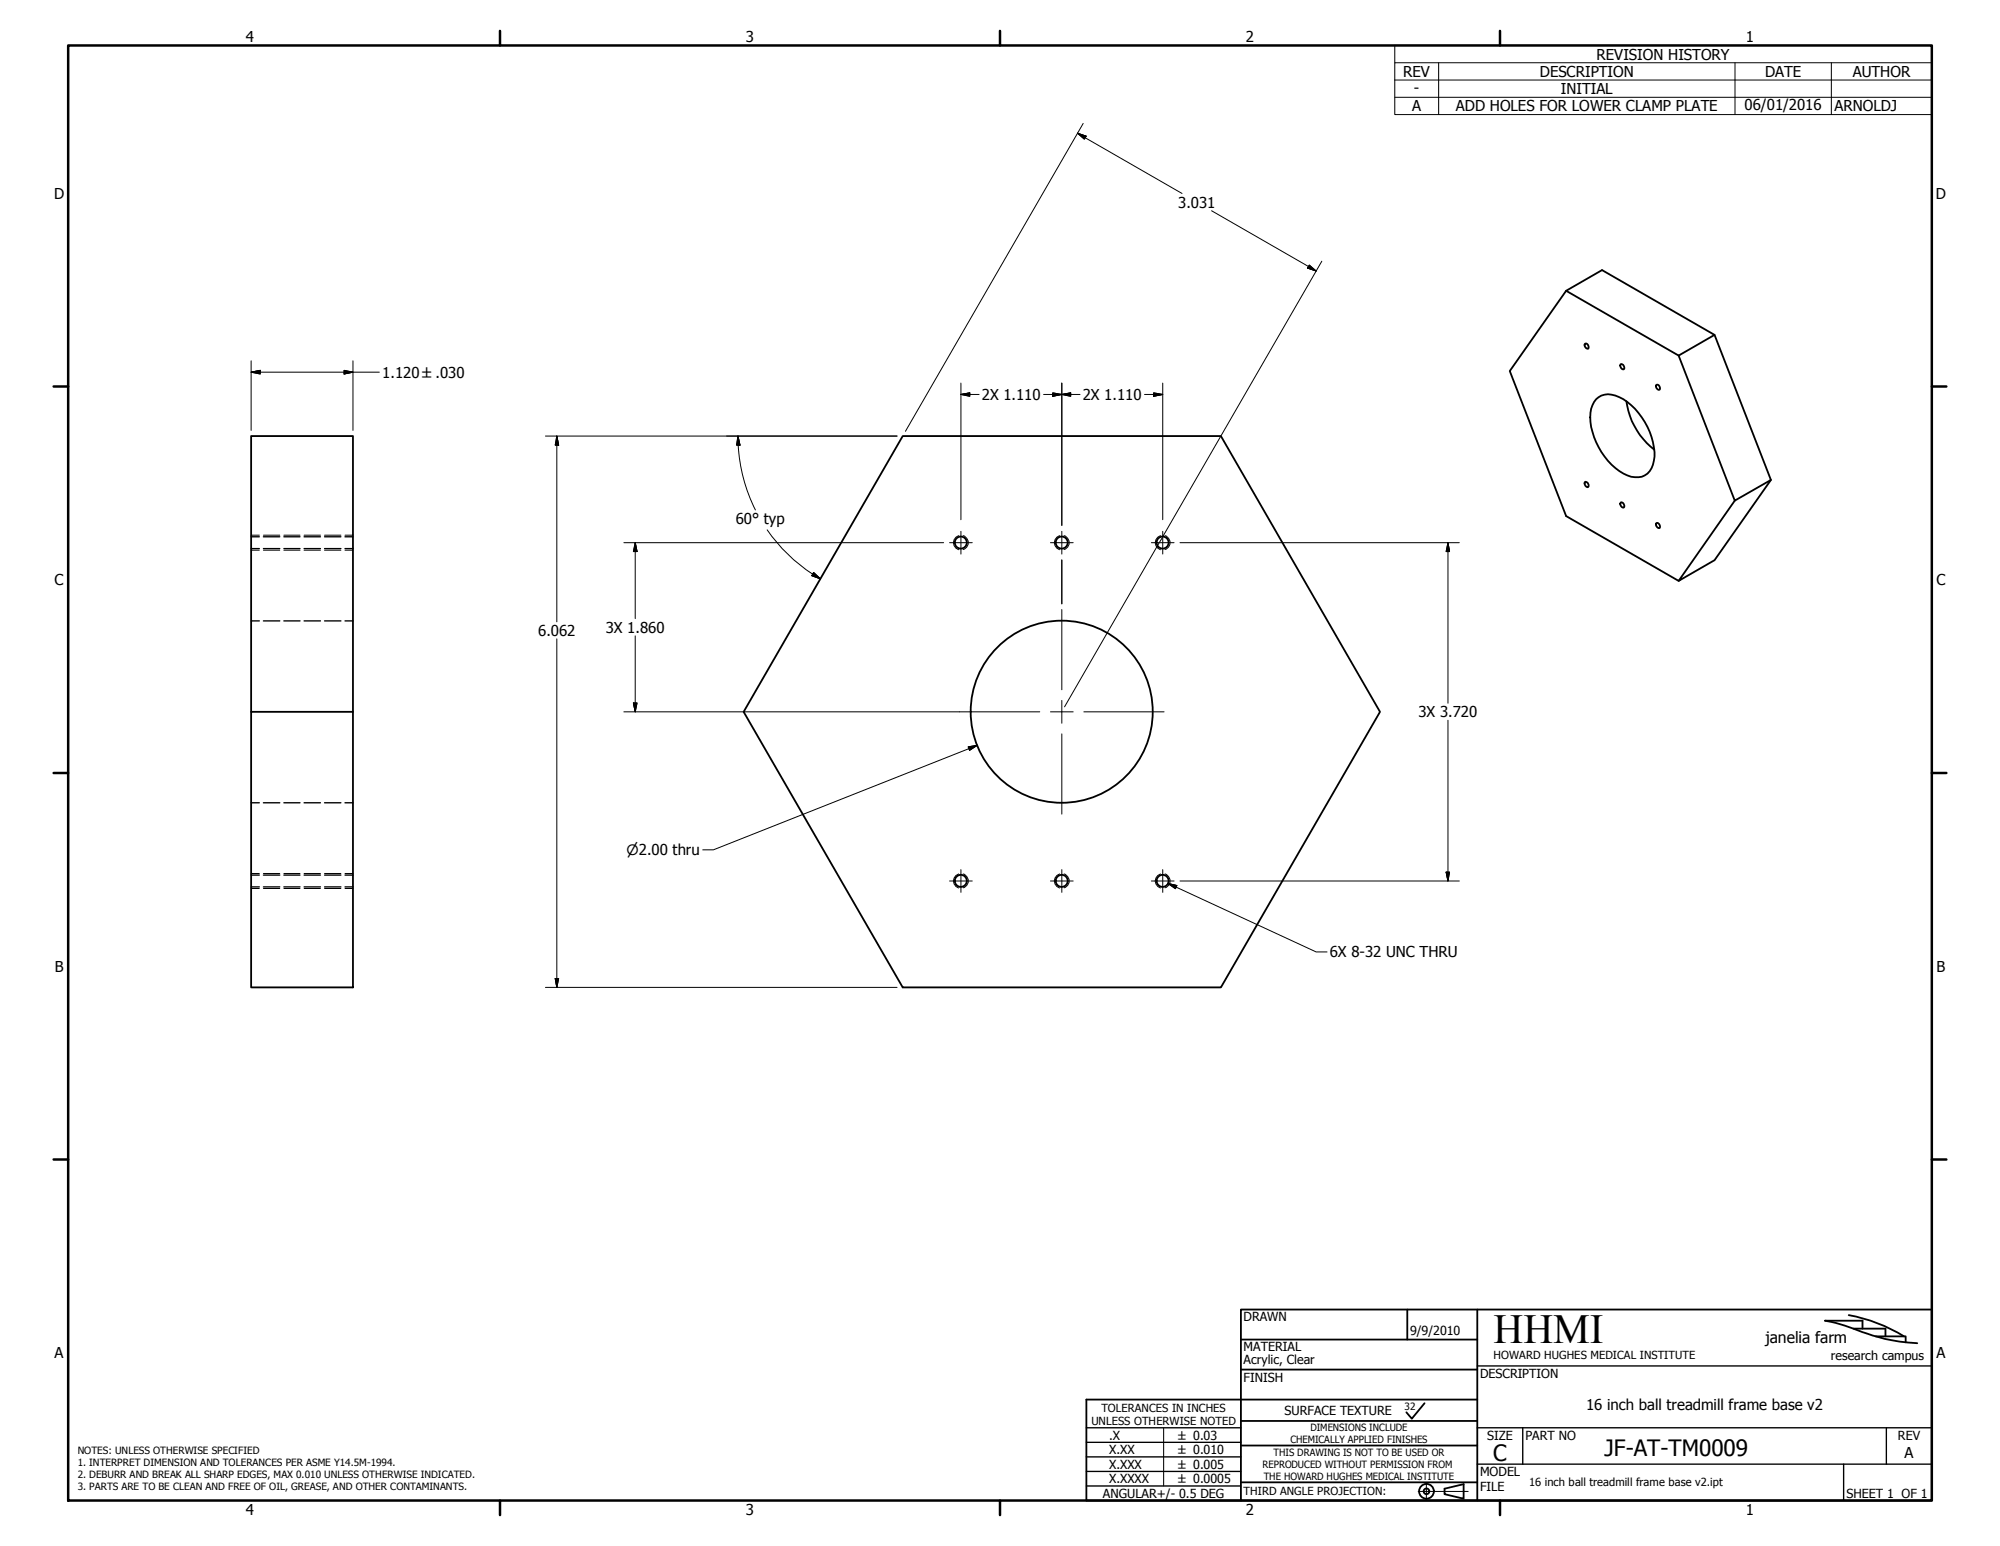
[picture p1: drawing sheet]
<svg xmlns="http://www.w3.org/2000/svg" width="559mm" height="432mm" viewBox="0 0 559 432" stroke-linecap="round" stroke-linejoin="round" font-family="sans-serif">
<!-- layer: Visible (ANSI) -->
<g fill="none" stroke="#000" stroke-width=".51">
<path d="M437.6 81.2l31.4 18.1 10-5.8-31.4-18.1-10 5.8-15.8 22.4 15.8 40.5 31.4 18.1M442.8 96.1a.78 .78 0 0 1 .9 .3 .78 .78 0 0 1-.2 1 1.09 1.09 0 0 1-.7-1.3zM479 93.5l15.8 40.5-10.1 5.8-15.7-40.5M446 111.5a5.3 5.3 0 0 1 6.4-.6 19.3 19.3 0 0 1 9.9 16.6 5.9 5.9 0 0 1-3.6 5.7 9.4 9.4 0 0 1-8.4-3.4 19.6 19.6 0 0 1-5.9-14.5 7.1 7.1 0 0 1 1.6-3.8zM452.8 101.8a.82 .82 0 0 1 .9 .4 .82 .82 0 0 1-.2 1 1.11 1.11 0 0 1-.7-1.4zM454.4 112.1a20.8 20.8 0 0 0 7.8 13.5M462.7 107.6a.78 .78 0 0 1 1 .3 .78 .78 0 0 1-.2 1 1.09 1.09 0 0 1-.8-1.3zM252.2 121.8h88.9l44.5 77-44.5 77h-88.9l-44.4-77zM442.8 134.7a.82 .82 0 0 1 .9 .4 .82 .82 0 0 1-.2 1 1.11 1.11 0 0 1-.7-1.4zM494.8 134l-15.8 22.5-10 5.7 15.7-22.4M452.9 140.3a.9 .9 0 0 1 .8 .6 .9 .9 0 0 1-.2 .9 .95 .95 0 0 1-.6-1.5zM462.7 146.2a.78 .78 0 0 1 1 .3 .78 .78 0 0 1-.2 1 1.09 1.09 0 0 1-.8-1.3z"/>
<path d="M70.2 198.8h28.4v77h-28.4zM70.2 198.8v-77h28.4v77"/>
<circle cx="268.4" cy="151.5" r="1.68"/>
<circle cx="296.6" cy="151.5" r="1.68"/>
<circle cx="324.8" cy="151.5" r="1.68"/>
<circle cx="296.6" cy="198.8" r="25.4"/>
<circle cx="268.4" cy="246" r="1.68"/>
<circle cx="296.6" cy="246" r="1.68"/>
<circle cx="324.8" cy="246" r="1.68"/>
</g>
<!-- layer: Hidden Narrow (ANSI) -->
<g fill="none" stroke="#000" stroke-width=".28">
<path d="M70.2 149.5h2.3M70.2 153.7h2.3M73.6 149.5h4.6M73.6 153.7h4.6M79.3 149.5h4.5M79.3 153.7h4.5M85 149.5h4.5M85 153.7h4.5M90.7 149.5h4.5M90.7 153.7h4.5M96.4 149.5h2.2M96.4 153.7h2.2"/>
<path d="M267.8 149.6a2.06 2.06 0 0 0-1.4 2 2.06 2.06 0 0 0 1.4 1.9M269.1 149.6a2.02 2.02 0 0 1 1.5 1.9 2.02 2.02 0 0 1-1.5 2M296 149.6a2.06 2.06 0 0 0-1.4 2 2.06 2.06 0 0 0 1.4 1.9M297.3 149.6a2.02 2.02 0 0 1 1.4 1.9 2.02 2.02 0 0 1-1.4 2M324.2 149.6a2.06 2.06 0 0 0-1.4 2 2.06 2.06 0 0 0 1.4 1.9M325.5 149.6a2.02 2.02 0 0 1 1.4 1.9 2.02 2.02 0 0 1-1.4 2M70.2 244h2.3M70.2 248.2h2.3M73.6 244h4.6M73.6 248.2h4.6M79.3 244h4.5M79.3 248.2h4.5"/>
<path d="M85 244h4.5M85 248.2h4.5M90.7 244h4.5M90.7 248.2h4.5M96.4 244h2.2M96.4 248.2h2.2M267.8 244.1a2.06 2.06 0 0 0-1.4 2 2.06 2.06 0 0 0 1.4 1.9M269.1 244.1a2.02 2.02 0 0 1 1.5 1.9 2.02 2.02 0 0 1-1.5 2M296 244.1a2.06 2.06 0 0 0-1.4 2 2.06 2.06 0 0 0 1.4 1.9M297.3 244.1a2.02 2.02 0 0 1 1.4 1.9 2.02 2.02 0 0 1-1.4 2M324.2 244.1a2.06 2.06 0 0 0-1.4 2 2.06 2.06 0 0 0 1.4 1.9M325.5 244.1a2.02 2.02 0 0 1 1.4 1.9 2.02 2.02 0 0 1-1.4 2"/>
</g>
<!-- layer: Hidden (ANSI) -->
<g fill="none" stroke="#000" stroke-width=".38">
<path d="M70.2 149.9h2.3M70.2 153.2h2.3M73.6 149.9h4.6M73.6 153.2h4.6M79.3 149.9h4.5M79.3 153.2h4.5M85 149.9h4.5M85 153.2h4.5M90.7 149.9h4.5M90.7 153.2h4.5M96.4 149.9h2.2M96.4 153.2h2.2"/>
<path d="M70.2 173.4h2.3M73.6 173.4h4.6M79.3 173.4h4.5M85 173.4h4.5M90.7 173.4h4.5M96.4 173.4h2.2M70.2 224.2h2.3M73.6 224.2h4.6M79.3 224.2h4.5M85 224.2h4.5M90.7 224.2h4.5M96.4 224.2h2.2"/>
<path d="M70.2 244.4h2.3M70.2 247.7h2.3M73.6 244.4h4.6M73.6 247.7h4.6M79.3 244.4h4.5M79.3 247.7h4.5M85 244.4h4.5M85 247.7h4.5M90.7 244.4h4.5M90.7 247.7h4.5M96.4 244.4h2.2M96.4 247.7h2.2"/>
</g>
<!-- layer: Border (ANSI) -->
<g fill="none" stroke="#000" stroke-width=".7">
<path d="M19 12.7h520.8v406.4h-520.8zM139.7 8.6v4.1M279.4 8.6v4.1M419.1 8.6v4.1M15 107.9h4M539.8 107.9h4M15 215.9h4M539.8 215.9h4M15 323.8h4M539.8 323.8h4M139.7 419.1v4.1M279.4 419.1v4.1"/>
<path d="M419.1 419.1v4.1"/>
</g>
<!-- layer: Title (ANSI) -->
<g fill="none" stroke="#000" stroke-width=".51">
<path d="M346.7 374.1h66M393.2 365.8v8.3M412.7 365.8v53.3M516.5 367.3a44.8 44.8 0 0 1 15.5 5.9M517.8 371.1h9v2.2M520.4 371.1v-2.2h-10.5a63.1 63.1 0 0 1 11.8 3.6l4.9 1.5a49.3 49.3 0 0 0 9.1 1.2M524.1 373.3h8.3v1.6M346.7 396.9h66M346.7 382.5h66M398 391.9l-3.5 4.3-1.6-1.7M412.7 390.9h-109.2v28.2h236.3v-53.3h-193.1v53.3M346.7 414h66"/>
<path d="M346.7 403.7h66M403.6 415.8l5.3-1.3v4.1l-5.3-1.3z"/>
<circle cx="398.6" cy="416.5" r="2.06"/>
<circle cx="398.6" cy="416.5" r=".79"/>
</g>
<!-- layer: Sketch Geometry (ANSI) -->
<path d="M325.1 398.8v16.2" fill="none" stroke="#000" stroke-width=".28"/>
<!-- layer: Centerline (ANSI) -->
<path d="M396.2 416.6h14M398.5 414.3v4.5" fill="none" stroke="#000" stroke-width=".28"/>
<!-- layer: Title (ANSI) -->
<path d="M303.5 398.8h43.2M412.7 398.8h127.1M412.7 381.5h127.1M425.4 398.8v10.1M527 398.8v10.1M303.5 415h43.2M303.5 411h43.2M303.5 406.9h43.2M303.5 402.8h43.2M412.7 408.9h127.1M515.1 408.9v10.2" fill="none" stroke="#000" stroke-width=".38"/>
<!-- layer: Symbol (ANSI) -->
<path d="M389.7 17.5v-4.8h150.1v4.8M402 17.5v14.5M484.8 17.5v14.5M511.7 17.5v14.5M539.8 17.5h-150.1v4.9M539.8 17.5v14.5h-150.1v-9.6M389.7 22.4h150.1M389.7 27.2h150.1M326.3 246.8l2.5 .5-.4 .9zM326.3 246.8l41.4 19.1h3.1" fill="none" stroke="#000" stroke-width=".28"/>
<!-- layer: Center Mark (ANSI) -->
<g fill="none" stroke="#000" stroke-width=".28">
<path d="M265.3 151.6h6.4M268.5 148.4v6.3M293.5 151.6h6.3M296.7 148.4v6.3M321.7 151.6h6.3M324.9 148.4v6.3M296.7 170.2v22.5M268.1 198.8h22.4M293.5 198.8h6.3M296.7 195.6v6.4M302.8 198.8h22.4M296.7 205v22.4"/>
<path d="M265.3 246.1h6.4M268.5 242.9v6.3M293.5 246.1h6.3M296.7 242.9v6.3M321.7 246.1h6.3M324.9 242.9v6.3"/>
</g>
<!-- layer: Dimension (ANSI) -->
<g fill="none" stroke="#000" stroke-width=".28">
<path d="M301.1 37.2l2.4 .8-.5 .9zM301.1 37.2l29.2 16.8M302.6 34.5l-49.6 86M338.5 58.9l29.2 16.8M365.8 74l1.9 1.7-2.4-.8zM369.3 73l-44.4 76.8M70.2 103.9l2.5-.5v1.1zM70.2 103.9h35.8M70.2 100.8v19.4M96.1 103.4l2.5 .5-2.5 .6zM98.6 100.8v19.4M268.5 110.2l2.5-.5v1z"/>
<path d="M268.5 110.2h5.1M268.5 107v38.2M291.6 110.2h10.2M294.1 109.7l2.6 .5-2.6 .5zM296.7 110.2l2.4-.5v1zM296.7 107v39.7M319.8 110.2h5.1M322.3 109.7l2.6 .5-2.6 .5zM324.9 107v38.2M152.4 121.8h98.2M155.6 121.8l.5 2.5h-1zM155.6 121.8v51.9"/>
<path d="M206.2 121.8l.6 2.5h-1zM206.2 121.8a46 46 0 0 0 4.9 20.6M174.3 151.6h89.4M177.5 151.6l.5 2.5h-1zM177.5 151.6v21.2M214.3 148a46 46 0 0 0 12.8 12.4M227.3 159.9l1.9 1.8-2.4-.9zM296.7 156.4v12.3M323.8 151.6l-26.4 45.8M324.7 150.2l-.7 1.2M329.7 151.6h78M404.6 151.6l.4 2.5h-.9z"/>
<path d="M404.6 151.6v44.8M155.6 178.4v97.4M177.5 177.6v21.2M227.1 160.3l2.1 1.4M174.3 198.8h93.8M177 196.3h1l-.5 2.5zM270.5 208.6l2.5-.4-2.1 1.3zM273 208.2l-73.7 29.2h-3M404.6 201.2v44.9M329.7 246.1h78M404.1 243.6h.9l-.4 2.5zM152.4 275.8h98.2"/>
<path d="M155.1 273.3h1l-.5 2.5z"/>
</g>
<g fill="#000" stroke="#000" stroke-width=".28">
<path d="M301.1 37.2l2.4 .8zM301.1 37.2l2.4 .8-.5 .9zM365.3 74.9l2.4 .8zM365.8 74l1.9 1.7-2.4-.8zM70.2 103.9l2.5-.5zM70.2 103.9l2.5-.5v1.1zM96.1 104.5l2.5-.6zM96.1 103.4l2.5 .5-2.5 .6zM268.5 110.2l2.5-.5zM268.5 110.2l2.5-.5v1zM294.1 110.7l2.6-.5zM294.1 109.7l2.6 .5-2.6 .5z"/>
<path d="M296.7 110.2l2.4-.5zM296.7 110.2l2.4-.5v1zM322.3 110.7l2.6-.5zM322.3 109.7l2.6 .5-2.6 .5zM155.6 121.8l.5 2.5zM155.6 121.8l.5 2.5h-1zM206.2 121.8l.6 2.5zM206.2 121.8l.6 2.5h-1zM177.5 151.6l.5 2.5zM177.5 151.6l.5 2.5h-1zM404.6 151.6l.4 2.5zM404.6 151.6l.4 2.5h-.9z"/>
<path d="M226.8 160.8l2.4 .9zM227.3 159.9l1.9 1.8-2.4-.9zM177 196.3l.5 2.5zM177 196.3h1l-.5 2.5zM270.9 209.5l2.1-1.3zM270.5 208.6l2.5-.4-2.1 1.3zM404.1 243.6l.5 2.5zM404.1 243.6h.9l-.4 2.5zM155.1 273.3l.5 2.5zM155.1 273.3h1l-.5 2.5z"/>
</g>
<!-- layer: Symbol (ANSI) -->
<path d="M326.3 246.8l2.5 .5zM326.3 246.8l2.5 .5-.4 .9z" fill="#000" stroke="#000" stroke-width=".28"/>
<text font-size="11.6" x="417.3" y="375.2">HHMI</text>
<g font-size="6.3">
<text x="448.3" y="406.5">JF-AT-TM0009</text>
<text x="417.2" y="408.1">C</text>
</g>
<text font-size="4.4" x="493.3" y="375">janelia farm</text>
<g font-size="4.2">
<text x="68.7" y="11.7">4</text>
<text x="208.4" y="11.7">3</text>
<text x="348.1" y="11.7">2</text>
<text x="487.8" y="11.7">1</text>
<text x="446.1" y="16.6">REVISION HISTORY</text>
<text x="392" y="21.5">REV</text>
<text x="430.2" y="21.5">DESCRIPTION</text>
<text x="493.1" y="21.5">DATE</text>
<text x="517.7" y="21.5">AUTHOR</text>
<text x="395" y="26.1">-</text>
<text x="436.1" y="26.3">INITIAL</text>
<text x="394.5" y="31.1">A</text>
<text x="406.7" y="31.1">ADD HOLES FOR LOWER CLAMP PLATE</text>
<text x="487.4" y="30.9">06/01/2016</text>
<text x="512.6" y="31.1">ARNOLDJ</text>
<text x="15.1" y="55.5">D</text>
<text x="329.2" y="58">3.031</text>
<text x="540.9" y="55.5">D</text>
<text x="106.8" y="105.5">1.120 ±.030</text>
<text x="274.3" y="111.8">2X 1.110</text>
<text x="302.5" y="111.8">2X 1.110</text>
<text x="205.5" y="146.4">60° typ</text>
<text x="15.2" y="163.4">C</text>
<text x="541" y="163.4">C</text>
<text x="150.4" y="177.6">6.062</text>
<text x="169.2" y="176.7">3X 1.860</text>
<text x="396.3" y="200.3">3X 3.720</text>
<text x="371.5" y="267.4">6X 8-32 UNC THRU</text>
<text x="15.3" y="271.4">B</text>
<text x="541.1" y="271.4">B</text>
<text x="15.2" y="379.3">A</text>
<text x="541" y="379.3">A</text>
<text x="443.2" y="393.9">16 inch ball treadmill frame base v2</text>
<text x="532.1" y="407.3">A</text>
<text x="68.7" y="423.2">4</text>
<text x="208.4" y="423.2">3</text>
<text x="348.1" y="423.2">2</text>
<text x="487.8" y="423.2">1</text>
</g>
<text font-size="4" x="175.1" y="238.8">⌀2.00 thru</text>
<g font-size="3.5">
<text x="347.5" y="369.1">DRAWN</text>
<text x="347.5" y="377.4">MATERIAL</text>
<text x="394" y="372.8">9/9/2010</text>
<text x="347.5" y="381.1">Acrylic, Clear</text>
<text x="511.6" y="380">research campus</text>
<text x="347.5" y="385.9">FINISH</text>
<text x="413.5" y="384.9">DESCRIPTION</text>
<text x="358.9" y="395.2">SURFACE TEXTURE</text>
<text x="309.9" y="402.1">.X</text>
<text x="309.9" y="406.1">X.XX</text>
<text x="415.5" y="402.1">SIZE</text>
<text x="426.2" y="402.1">PART NO</text>
<text x="530.3" y="402.1">REV</text>
<text x="309.9" y="410.2">X.XXX</text>
<text x="413.5" y="412.3">MODEL</text>
<text x="308.2" y="418.5">ANGULAR+/- 0.5 DEG</text>
<text x="309.9" y="414.3">X.XXXX</text>
<text x="413.5" y="416.5">FILE</text>
<text x="515.9" y="418.3">SHEET 1 OF 1</text>
</g>
<g font-size="3.3">
<text x="329.2" y="402.1">± 0.03</text>
<text x="329.2" y="406.2">± 0.010</text>
<text x="329.2" y="410.3">± 0.005</text>
<text x="329.2" y="414.3">± 0.0005</text>
</g>
<g font-size="3.1">
<text x="417.3" y="379.5">HOWARD HUGHES MEDICAL INSTITUTE</text>
<text x="307.7" y="394.3">TOLERANCES IN INCHES</text>
<text x="304.9" y="398">UNLESS OTHERWISE NOTED</text>
<text x="347.5" y="417.6">THIRD ANGLE PROJECTION:</text>
<text x="427.2" y="414.9">16 inch ball treadmill frame base v2.ipt</text>
</g>
<g font-size="2.8">
<text x="392.4" y="393.9">32</text>
<text x="366.1" y="399.7">DIMENSIONS INCLUDE</text>
<text x="21.7" y="406.2">NOTES: UNLESS OTHERWISE SPECIFIED</text>
<text x="355.9" y="406.6">THIS DRAWING IS NOT TO BE USED OR</text>
<text x="360.6" y="403">CHEMICALLY APPLIED FINISHES</text>
<text x="21.7" y="409.5">1. INTERPRET DIMENSION AND TOLERANCES PER ASME Y14.5M-1994.</text>
<text x="21.7" y="412.9">2. DEBURR AND BREAK ALL SHARP EDGES, MAX 0.010 UNLESS OTHERWISE INDICATED.</text>
<text x="352.7" y="409.9">REPRODUCED WITHOUT PERMISSION FROM</text>
<text x="353.1" y="413.3">THE HOWARD HUGHES MEDICAL INSTITUTE</text>
<text x="21.7" y="416.2">3. PARTS ARE TO BE CLEAN AND FREE OF OIL, GREASE, AND OTHER CONTAMINANTS.</text>
</g>
</svg>
